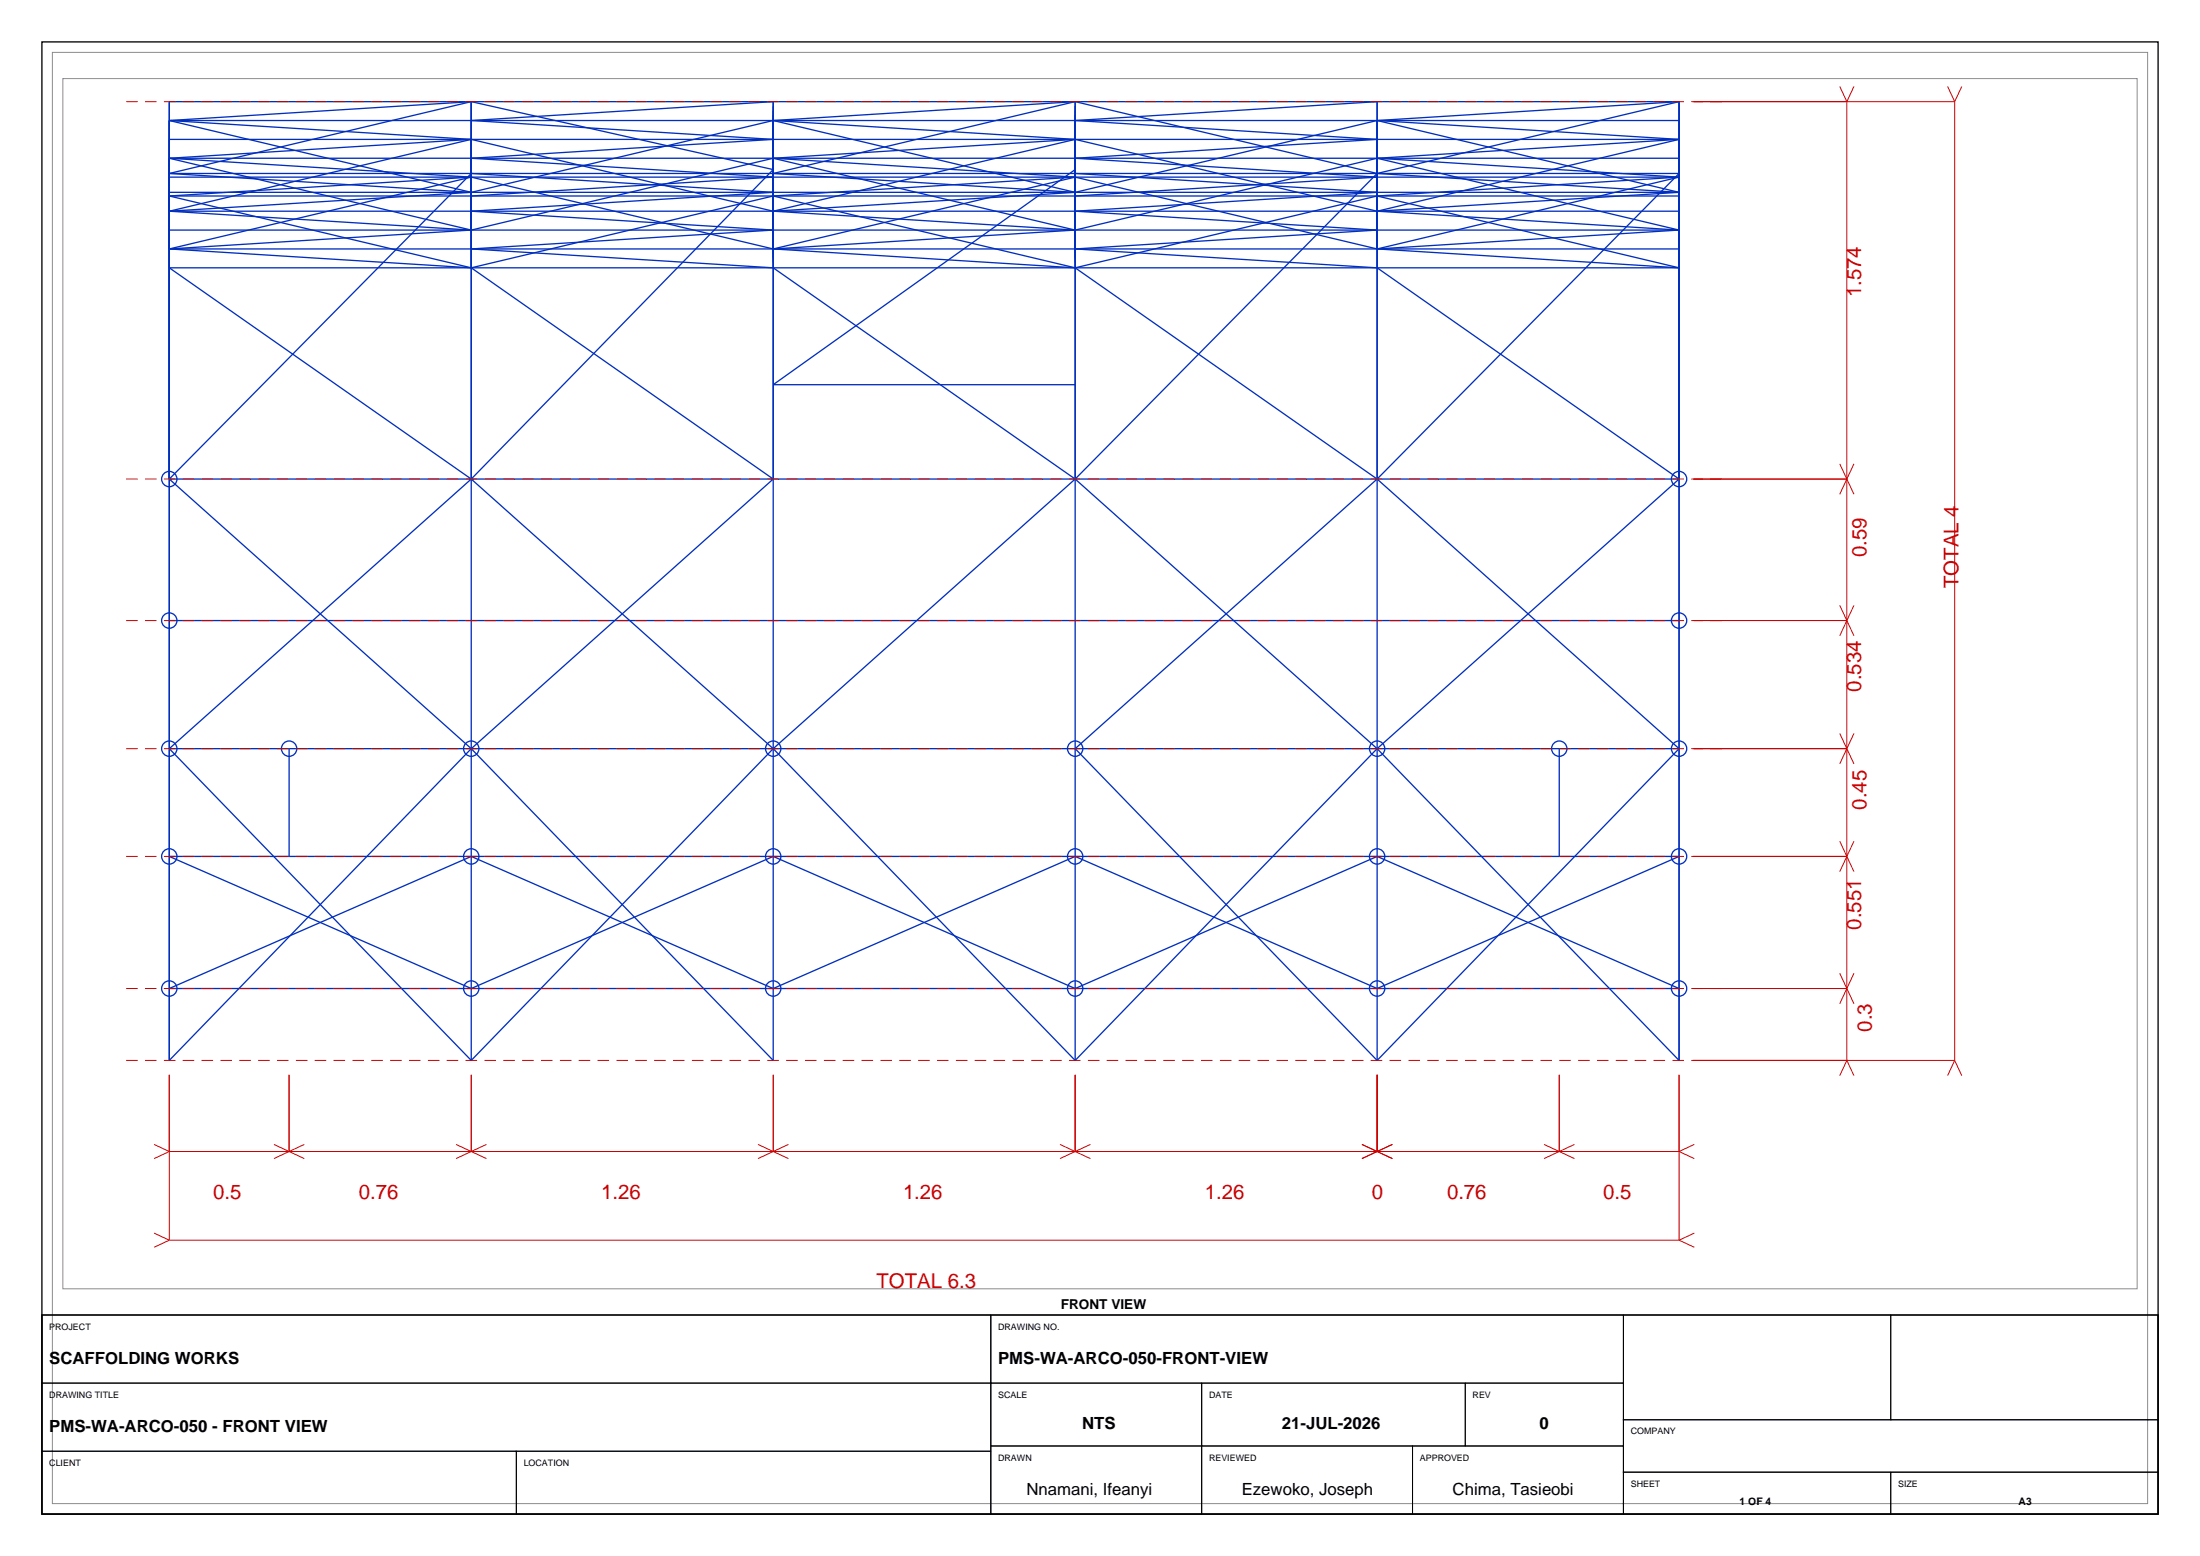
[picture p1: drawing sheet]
<svg xmlns="http://www.w3.org/2000/svg" width="420mm" height="297mm" viewBox="0 0 420 297" stroke-linecap="round" stroke-linejoin="round" font-family="sans-serif">
<path d="M8 8h404v281h-404zM8 251h404v38h-404z" fill="none" stroke="#000" stroke-width=".25"/>
<path d="M10 10h400v277h-400zM12 15h396v231h-396z" fill="none" stroke="#8c8c8c" stroke-width=".19"/>
<g fill="none" stroke="#002ebf" stroke-width=".25">
<path d="M90 19.4v183M90 19.4l57.6 13-57.6 59M90 19.4l-57.7 13.7M90 19.4l-57.7 3.6M205.3 19.4v183M205.3 19.4l-57.7 13.7 57.7 3.6M205.3 19.4l57.6 13.7M205.3 19.4l-57.7 3.6M320.6 19.4h-288.3v183l57.7-59.5M320.6 19.4v183l-57.7-59.5M320.6 19.4l-57.7 13.7M320.6 19.4l-57.7 3.6"/>
<path d="M32.3 37.4h288.3M32.3 33.1h288.3l-57.7 58.3M32.3 33.8h288.3M32.3 30.2h288.3M32.3 26.6h288.3M32.3 23h288.3M32.3 36.7h288.3M32.3 37.4l57.7 13.7M32.3 30.2l57.7 13.7M32.3 23l57.7 13.7M32.3 30.2l57.7 3.6M32.3 23l57.7 3.6"/>
<path d="M32.3 33.1l57.7 3.6M90 37.4l57.6-3.6-57.6-3.6 57.6-3.6-57.6-3.6 57.6-3.6v183l-57.6-59.5M90 33.8l-57.7 13.7M90 26.6l-57.7 13.7M90 26.6l57.6 13.7M90 33.8l57.6 13.7M90 33.8l-57.7 3.6M90 26.6l-57.7 3.6M90 36.7l-57.7 3.6M147.6 37.4l-57.6 13.7M147.6 37.4l57.7 13.7M147.6 30.2l-57.6 13.7"/>
<path d="M147.6 30.2l57.7 13.7M147.6 23l-57.6 13.7M147.6 23l57.7 13.7M147.6 30.2l57.7 3.6M147.6 23l57.7 3.6M205.3 37.4l57.6-3.6-57.6-3.6 57.6-3.6-57.6-3.6 57.6-3.6v183M205.3 32.4l-57.7 41h57.7M205.3 33.1l57.6 3.6-57.6 3.6 57.6 3.6-57.6 3.6 57.6 3.6 57.7 40.3M205.3 26.6l-57.7 13.7M205.3 26.6l57.6 13.7M205.3 33.8l-57.7 13.7M205.3 33.8l57.6 13.7"/>
<path d="M205.3 33.8l-57.7 3.6M205.3 26.6l-57.7 3.6M205.3 36.7l-57.7 3.6M262.9 33.1l-57.6 58.3M262.9 37.4l-57.6 13.7M262.9 37.4l57.7 13.7M262.9 33.1l57.7 3.6M262.9 30.2l-57.6 13.7M262.9 30.2l57.7 13.7M262.9 23l-57.6 13.7M262.9 23l57.7 13.7M262.9 30.2l57.7 3.6"/>
<path d="M262.9 23l57.7 3.6M320.6 33.8l-57.7 13.7M320.6 26.6l-57.7 13.7M320.6 33.8l-57.7 3.6M320.6 26.6l-57.7 3.6M320.6 36.7l-57.7 3.6M32.3 47.5h288.3M32.3 43.9h288.3M32.3 40.3h288.3M32.3 47.5l57.7 3.6M32.3 40.3l57.7 3.6M90 51.1l57.6 40.3-57.6 51.5"/>
<path d="M90 43.9l-57.7 3.6M147.6 47.5l57.7 3.6M147.6 40.3l57.7 3.6M205.3 51.1l57.6 40.3M205.3 43.9l-57.7 3.6M262.9 47.5l57.7 3.6M262.9 40.3l57.7 3.6M320.6 51.1h-288.3l57.7 40.3M320.6 43.9l-57.7 3.6M32.3 91.4h288.3M32.3 91.4l57.7-58.3 57.6 3.6-57.6 3.6 57.6 3.6-57.6 3.6 57.6 3.6 57.7 40.3M32.3 91.4l57.7 51.5"/>
<path d="M90 91.4l-57.7 51.5M90 91.4l57.6 51.5M205.3 91.4l-57.7 51.5M205.3 91.4l57.6 51.5M262.9 91.4l-57.6 51.5 57.6 59.5M262.9 91.4l57.7 51.5M320.6 91.4l-57.7 51.5M32.3 118.4h288.3M32.3 142.9h288.3M32.3 142.9l57.7 59.5M55.2 142.9v20.6M147.6 142.9l57.7 59.5"/>
<path d="M147.6 142.9l-57.6 59.5M262.9 142.9l-57.6 59.5M297.7 142.9v20.6M320.6 142.9l-57.7 59.5M32.3 163.5h288.3l-57.7 25.2-57.6-25.2-57.7 25.2-57.6-25.2-57.7 25.2h288.3l-57.7-25.2-57.6 25.2-57.7-25.2-57.6 25.2z"/>
<circle cx="32.3" cy="91.4" r="1.46"/>
<circle cx="320.6" cy="91.4" r="1.46"/>
<circle cx="32.3" cy="118.5" r="1.46"/>
<circle cx="320.6" cy="118.5" r="1.46"/>
<circle cx="32.3" cy="142.9" r="1.46"/>
<circle cx="55.2" cy="142.9" r="1.46"/>
<circle cx="90" cy="142.9" r="1.46"/>
<circle cx="147.6" cy="142.9" r="1.46"/>
<circle cx="205.3" cy="142.9" r="1.46"/>
<circle cx="262.9" cy="142.9" r="1.46"/>
<circle cx="297.7" cy="142.9" r="1.46"/>
<circle cx="320.6" cy="142.9" r="1.46"/>
<circle cx="32.3" cy="163.5" r="1.46"/>
<circle cx="90" cy="163.5" r="1.46"/>
<circle cx="147.6" cy="163.5" r="1.46"/>
<circle cx="205.3" cy="163.5" r="1.46"/>
<circle cx="262.9" cy="163.5" r="1.46"/>
<circle cx="320.6" cy="163.5" r="1.46"/>
<circle cx="32.3" cy="188.7" r="1.46"/>
<circle cx="90" cy="188.7" r="1.46"/>
<circle cx="147.6" cy="188.7" r="1.46"/>
<circle cx="205.3" cy="188.7" r="1.46"/>
<circle cx="262.9" cy="188.7" r="1.46"/>
<circle cx="320.6" cy="188.7" r="1.46"/>
</g>
<path d="M24.1 19.4h304.7M24.1 91.4h304.7M24.1 118.4h304.7M24.1 142.9h304.7M24.1 163.5h304.7M24.1 188.7h304.7M24.1 202.4h304.7" fill="none" stroke="#c00" stroke-width=".19" stroke-dasharray="2.2 1.4" stroke-linecap="butt"/>
<g fill="none" stroke="#c00" stroke-width=".19">
<path d="M323.3 19.4h49.9M351.2 16.5l1.4 2.9M352.6 19.4v183M353.9 16.5l-1.3 2.9M371.8 16.5l1.4 2.9M373.2 19.4v183M374.5 16.5l-1.3 2.9M323.3 91.4h29.3M351.2 88.5l2.7 5.8M353.9 88.5l-2.7 5.8M323.3 118.4h29.3M351.2 115.5l2.7 5.9"/>
<path d="M353.9 115.5l-2.7 5.9M351.2 140l2.7 5.8M353.9 140l-2.7 5.8M323.3 142.9h29.3M323.3 163.5h29.3M351.2 160.6l2.7 5.8M353.9 160.6l-2.7 5.8M323.3 188.7h29.3M351.2 185.8l2.7 5.8M353.9 185.8l-2.7 5.8M29.4 218.4l2.9 1.4M32.3 205.2v31.5"/>
<path d="M32.3 219.8h288.3M32.3 219.8l-2.9 1.3M52.3 218.4l5.8 2.7M55.2 205.2v14.6M58.1 218.4l-5.8 2.7M87.1 218.4l5.8 2.7M90 205.2v14.6M92.9 218.4l-5.8 2.7M144.7 218.4l5.8 2.7M147.6 205.2v14.6M150.5 218.4l-5.8 2.7M202.4 218.4l5.8 2.7"/>
<path d="M205.3 205.2v14.6M208.2 218.4l-5.8 2.7M260 218.4l5.8 2.7M262.9 205.2v14.6M265.8 218.4l-5.8 2.7M294.8 218.4l5.8 2.7M297.7 205.2v14.6M300.6 218.4l-5.8 2.7M320.6 205.2v31.5M320.6 219.8l2.9 1.3M323.3 202.4h49.9M323.5 218.4l-2.9 1.4"/>
<path d="M352.6 202.4l-1.4 2.9M352.6 202.4l1.3 2.9M373.2 202.4l-1.4 2.9M373.2 202.4l1.3 2.9M29.4 235.4l2.9 1.3M32.3 236.7h288.3M32.3 236.7l-2.9 1.4M320.6 236.7l2.9 1.4M323.5 235.4l-2.9 1.3"/>
</g>
<g fill="none" stroke="#000" stroke-width=".19">
<path d="M8 251h181.2v13h-181.2zM189.2 251h120.7v13h-120.7zM309.9 251h51.1v20h-51.1zM361 251h51v20h-51zM8 264h181.2v13h-181.2zM8 277h90.6v12h-90.6zM98.6 277h90.6v12h-90.6zM189.2 264h40.2v12h-40.2zM189.2 276h40.2v13h-40.2zM229.4 264h50.3v12h-50.3zM229.4 276h40.3v13h-40.3zM269.7 276h40.2v13h-40.2z"/>
<path d="M279.7 264h30.2v12h-30.2zM309.9 271h102.1v10h-102.1zM309.9 281h51.1v8h-51.1zM361 281h51v8h-51z"/>
</g>
<g font-size="3.9" fill="#c00">
<text x="355.3" y="56.8" transform="rotate(-90 355.3 56.8)">1.574</text>
<text x="356.3" y="106.3" transform="rotate(-90 356.3 106.3)">0.59</text>
<text x="373.9" y="112.3" transform="rotate(-90 373.9 112.3)">TOTAL 4</text>
<text x="355.3" y="132" transform="rotate(-90 355.3 132)">0.534</text>
<text x="356.3" y="154.5" transform="rotate(-90 356.3 154.5)">0.45</text>
<text x="355.3" y="177.4" transform="rotate(-90 355.3 177.4)">0.551</text>
<text x="357.3" y="196.9" transform="rotate(-90 357.3 196.9)">0.3</text>
<text x="40.7" y="228.9">0.5</text>
<text x="68.5" y="228.9">0.76</text>
<text x="114.7" y="228.9">1.26</text>
<text x="172.4" y="228.9">1.26</text>
<text x="230" y="228.9">1.26</text>
<text x="261.9" y="228.9">0</text>
<text x="276.2" y="228.9">0.76</text>
<text x="306.1" y="228.9">0.5</text>
<text x="167.3" y="245.9">TOTAL 6.3</text>
</g>
<g font-size="3.2">
<text x="9.4" y="260.3">SCAFFOLDING WORKS</text>
<text x="190.6" y="260.3">PMS-WA-ARCO-050-FRONT-VIEW</text>
<text x="9.4" y="273.3">PMS-WA-ARCO-050 - FRONT VIEW</text>
<text x="206.6" y="272.8">NTS</text>
<text x="244.7" y="272.8">21-JUL-2026</text>
<text x="293.9" y="272.8">0</text>
<text x="196" y="285.4">Nnamani, Ifeanyi</text>
<text x="237.1" y="285.4">Ezewoko, Joseph</text>
<text x="277.3" y="285.4">Chima, Tasieobi</text>
</g>
<text font-size="2.6" x="202.5" y="249.8">FRONT VIEW</text>
<g font-size="2">
<text x="332.1" y="287.2">1 OF 4</text>
<text x="385.4" y="287.2">A3</text>
</g>
<g font-size="1.7">
<text x="9.4" y="253.8">PROJECT</text>
<text x="190.6" y="253.8">DRAWING NO.</text>
<text x="9.4" y="266.8">DRAWING TITLE</text>
<text x="190.6" y="266.8">SCALE</text>
<text x="230.8" y="266.8">DATE</text>
<text x="281.1" y="266.8">REV</text>
<text x="311.3" y="273.8">COMPANY</text>
<text x="9.4" y="279.8">CLIENT</text>
<text x="100" y="279.8">LOCATION</text>
<text x="190.6" y="278.8">DRAWN</text>
<text x="230.8" y="278.8">REVIEWED</text>
<text x="271.1" y="278.8">APPROVED</text>
<text x="311.3" y="283.8">SHEET</text>
<text x="362.4" y="283.8">SIZE</text>
</g>
</svg>
